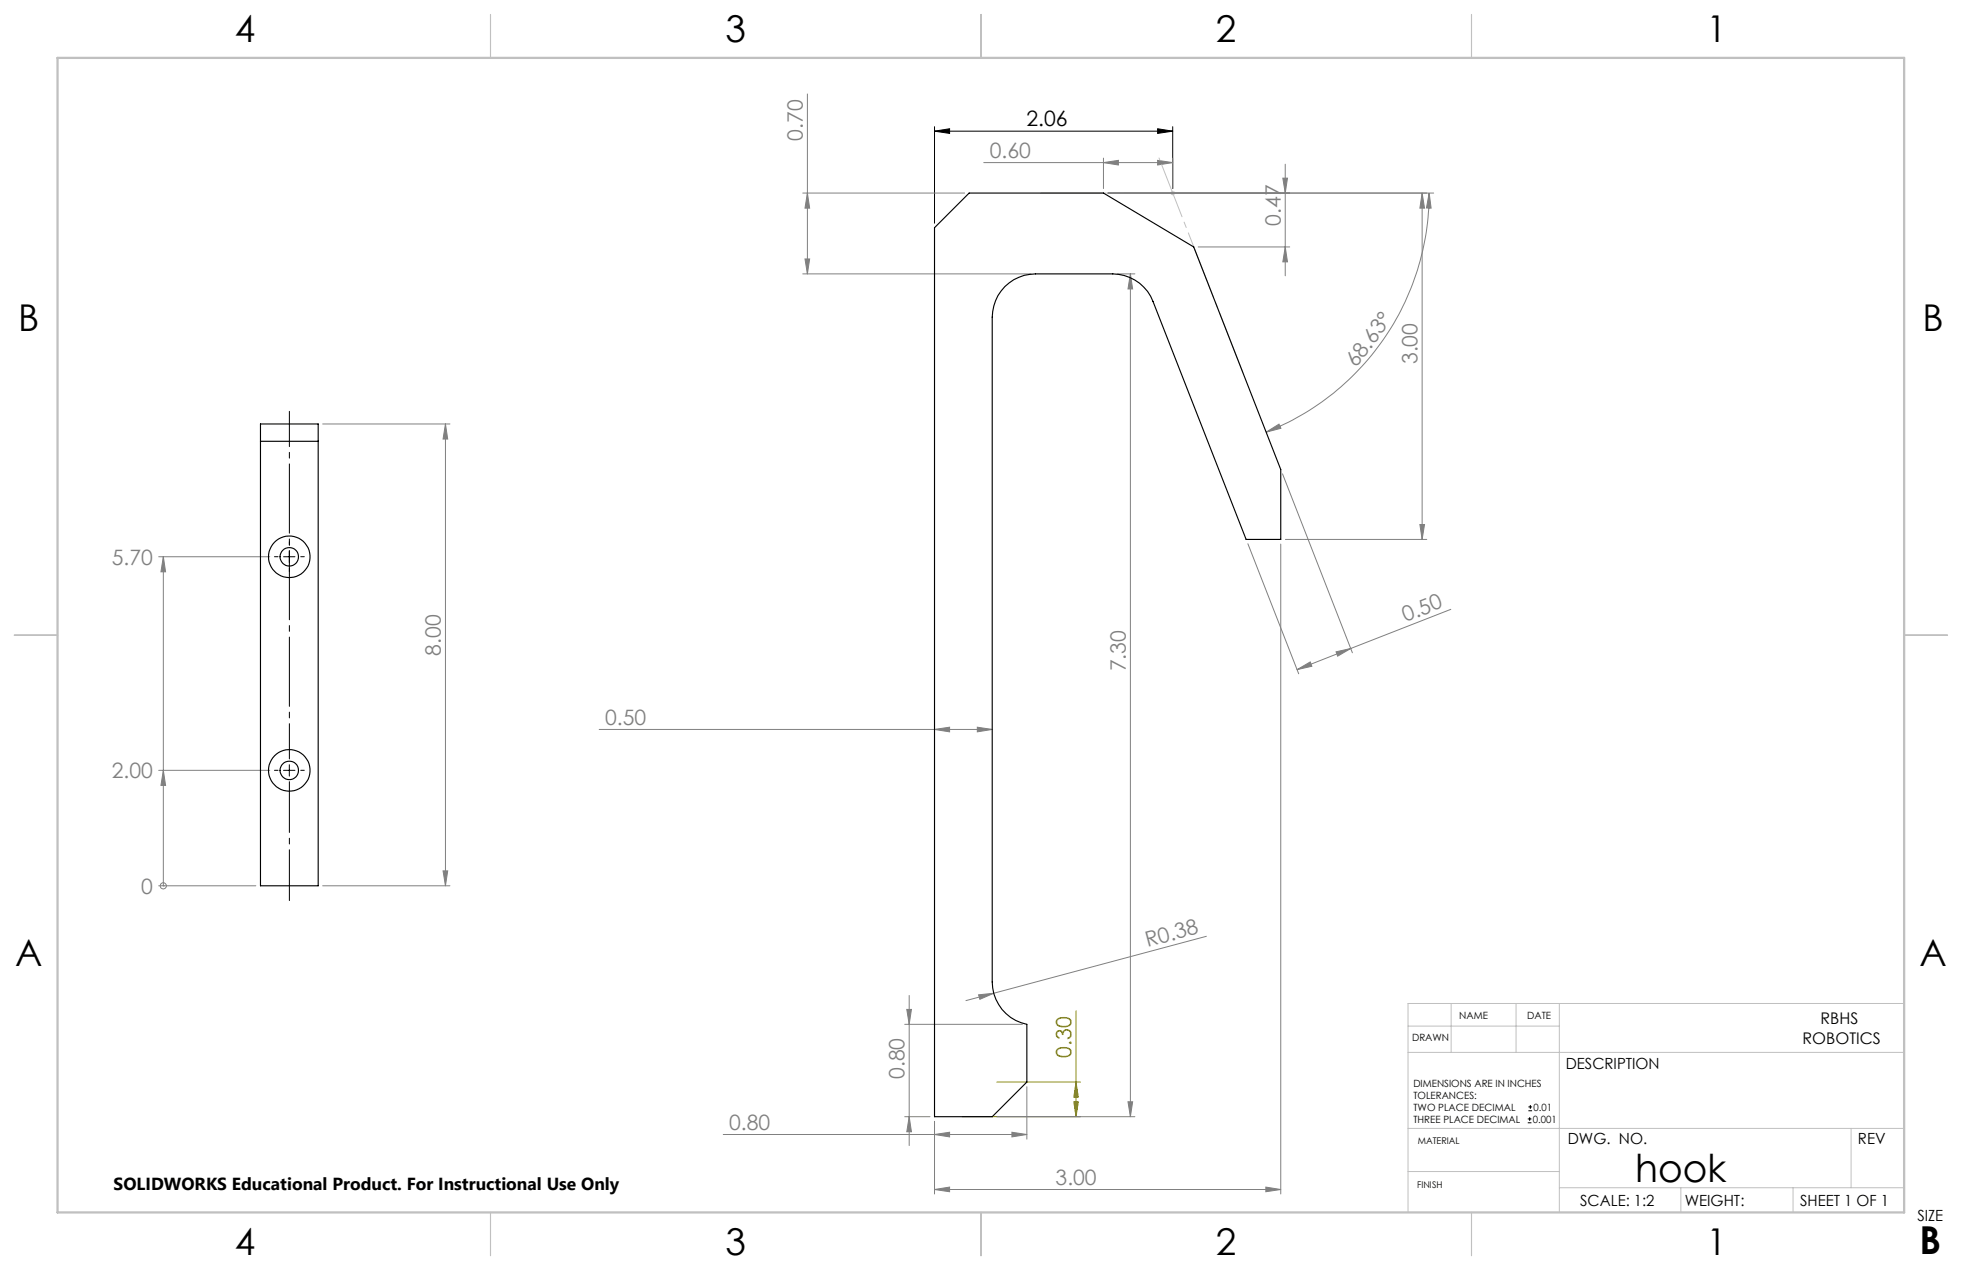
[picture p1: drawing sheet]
<svg xmlns="http://www.w3.org/2000/svg" width="432mm" height="279mm" viewBox="0 0 432 279" stroke-linecap="round" stroke-linejoin="round" font-family="sans-serif">
<g fill="none" stroke="#000" stroke-width=".22">
<path d="M205.7 28.9l3.3-.6v1.1zM205.7 27.9v21.2M205.7 28.9h52.4M254.8 28.3l3.3 .6-3.3 .5zM258.1 27.9v13.6M62.4 122.5h2.5M63.7 121.2v2.6M62.4 169.5h2.5M63.7 168.2v2.5M336.2 247h.8M336.2 246.2h.8M336.4 244.4h.8"/>
<path d="M336.4 243.5h.8M336.7 245.8v.8M336.8 243.1v.8"/>
</g>
<g fill="none" stroke="#808080" stroke-width=".22">
<path d="M177.7 20.7v39.6M216.5 35.8h41.6M242.9 35.8l3.2-.5v1zM242.9 34.8v6.7M254.8 35.3l3.3 .5-3.3 .5zM258.1 34.8v6.7M282.3 39.2h1.1l-.5 3.3zM282.9 36.1v24.6M176.7 42.5h35.6M177.2 57h1l-.5 3.3zM177.7 42.5l.5 3.3h-1zM243.8 42.5h71.7"/>
<path d="M263.7 54.3h20.1M282.9 54.3l.5 3.3h-1.1zM313 42.5l.5 3.3h-1zM313 42.5v76.2M314.5 42.5l.5 3.3h-1.1zM314.5 42.5a56.5 56.5 0 0 1-35.8 52.6M176.7 60.3h50.2M245.9 60.3h3.9M248.8 60.3v185.4M248.8 60.3l.5 3.3h-1.1zM71 93.3h28M98 93.3l.5 3.3h-1z"/>
<path d="M98 93.3v101.6M278.7 95.1l2.8-1.8 .4 .9zM274.6 119.6l11.2 28.6M281.9 119.7v143M282.3 104.2l15.3 39.4M282.9 118.7h31.1M312.5 115.4h1l-.5 3.3zM34.9 122.5h24.5M35.9 122.5l.5 3.3h-1zM35.9 122.5v72.4M319.3 134.1l-33.8 13.2M215.1 160l3.3 .5-3.3 .5z"/>
<path d="M285.5 147.3l2.9-1.7 .3 1zM294 143.4l3.3-.7-2.9 1.7zM34.9 169.5h24.5M35.9 169.5l.5 3.3h-1zM131.9 160.5h86.5M205.7 160.5l3.3-.5v1zM34.9 194.9h21.4M35.9 194.9h.1M71 194.9h28M97.5 191.6h1l-.5 3.3zM200.1 219v33M215.4 218.9l3.3-.4-3 1.4z"/>
<path d="M218.7 218.5l-6.1 1.6M265.5 206l-46.8 12.5M199.1 225.4h25.9M199.6 222.1h1l-.5 3.3zM226 239.1v11.5M159.2 249.6h66.8M199.1 245.7h5.6M200.1 245.7l.5 3.3h-1zM205.7 249.6l3.3-.5v1zM205.7 246.7v16M219.4 245.7h30.4M222.7 249.1l3.3 .5-3.3 .5z"/>
<path d="M248.2 242.4h1.1l-.5 3.3zM205.7 261.7l3.3-.5v1zM205.7 261.7h76.2M278.6 261.2l3.3 .5-3.3 .5z"/>
<circle cx="35.9" cy="194.9" r=".68"/>
</g>
<g fill="none" stroke="#c0c0c0" stroke-width=".22">
<path d="M257.6 42.5h1M257.7 42.1l.7 .7M258.1 42v1M258.4 42.1l-.7 .7M309.9 231.5h109.2M309.9 225.7h33.3M319.4 220.8v10.7M333.7 220.8v10.7M343.2 220.8v45.9M419.1 220.8h-109.2v45.9M309.9 248.2h109.2M309.9 257.7h33.3"/>
<path d="M407.4 248.2v13.1M343.2 261.3h75.9M369.9 261.3v5.4M394.6 261.3v5.4"/>
</g>
<path d="M219.4 238.1h18.4M236.8 238.1l.5 3.3h-1zM236.8 222.4v23.3M211.8 245.7h26M236.3 242.4h1l-.5 3.3z" fill="none" stroke="#808000" stroke-width=".22"/>
<path d="M63.7 120v-.8M61.2 122.5h-.8M63.7 125v.8M66.2 122.5h.8M61.2 169.5h-.8M66.2 169.5h.8" fill="none" stroke="#000" stroke-width=".22" stroke-dasharray="15.2 1.3 1.3 1.3"/>
<path d="M63.7 167v-76.5" fill="none" stroke="#000" stroke-width=".22" stroke-dasharray="15.2 1.3 1.3 1.3" stroke-dashoffset="7.5"/>
<path d="M63.7 172v26.1" fill="none" stroke="#000" stroke-width=".22" stroke-dasharray="15.2 1.3 1.3 1.3" stroke-dashoffset="4.1"/>
<path d="M273.5 81.9l-18.4-47.2" fill="none" stroke="#c0c0c0" stroke-width=".22" stroke-dasharray="15.2 1.3 1.3 1.3" stroke-dashoffset="1.3"/>
<path d="M229.1 42.5h33.1" fill="none" stroke="#c0c0c0" stroke-width=".22" stroke-dasharray="15.2 1.3 1.3 1.3" stroke-dashoffset=".6"/>
<path d="M108 3.2v9.5M215.9 3.2v9.5M323.8 3.2v9.5M3.1 139.7h9.6M419.1 139.7h9.5M108 266.7v9.6M215.9 266.7v9.6M323.8 266.7v9.6" fill="none" stroke="#c0c0c0" stroke-width=".25"/>
<path d="M12.7 12.7h406.4v254h-406.4z" fill="none" stroke="#c0c0c0" stroke-width=".5"/>
<path d="M254.8 28.3l3.3 .6-3.3 .5zM205.7 28.9l3.3-.6v1.1z" fill="#000"/>
<path d="M35.9 169.5l.5 3.3h-1zM35.9 122.5l.5 3.3h-1zM242.9 35.8l3.2-.5v1zM254.8 35.3l3.3 .5-3.3 .5z" fill="#808080"/>
<path d="M236.8 238.1l.5 3.3h-1zM236.3 242.4h1l-.5 3.3z" fill="#808000"/>
<g fill="#808080">
<path d="M215.4 218.9l3.3-.4-3 1.4z"/>
<path d="M215.1 160l3.3 .5-3.3 .5zM205.7 160.5l3.3-.5v1zM278.6 261.2l3.3 .5-3.3 .5zM205.7 261.7l3.3-.5v1zM222.7 249.1l3.3 .5-3.3 .5zM205.7 249.6l3.3-.5v1z"/>
<path d="M285.5 147.3l2.9-1.7 .3 1zM294 143.4l3.3-.7-2.9 1.7z"/>
<path d="M278.7 95.1l2.8-1.8 .4 .9zM314.5 42.5l.5 3.3h-1.1z"/>
<path d="M97.5 191.6h1l-.5 3.3zM98 93.3l.5 3.3h-1zM177.2 57h1l-.5 3.3zM177.7 42.5l.5 3.3h-1zM312.5 115.4h1l-.5 3.3zM313 42.5l.5 3.3h-1zM282.9 54.3l.5 3.3h-1.1zM282.3 39.2h1.1l-.5 3.3z"/>
<path d="M199.6 222.1h1l-.5 3.3zM200.1 245.7l.5 3.3h-1z"/>
<path d="M248.8 60.3l.5 3.3h-1.1zM248.2 242.4h1.1l-.5 3.3z"/>
</g>
<g fill="none" stroke="#000" stroke-width=".25">
<path d="M205.7 50.1l7.6-7.6h29.6l19.8 11.8 19.2 49v15.4h-7.7l-20.4-52.4a9.5 9.5 0 0 0-8.9-6h-17a9.5 9.5 0 0 0-9.5 9.5v146.2a9.5 9.5 0 0 0 7.6 9.4v12.7l-7.6 7.6h-12.7zM57.3 93.3h12.7v101.6h-12.7zM57.3 97.1h12.7"/>
<circle cx="63.7" cy="122.5" r="4.6"/>
<circle cx="63.7" cy="122.5" r="2.05"/>
<circle cx="63.7" cy="169.5" r="4.6"/>
<circle cx="63.7" cy="169.5" r="2.05"/>
</g>
<g font-size="8.5">
<text x="359.9" y="260">hook</text>
<text x="422.4" y="275.9">B</text>
</g>
<g font-size="8.1">
<text x="51.7" y="9.3">4</text>
<text x="159.7" y="9.3">3</text>
<text x="267.6" y="9.3">2</text>
<text x="375.6" y="9.3">1</text>
<text x="4" y="72.8">B</text>
<text x="423.1" y="72.8">B</text>
<text x="3.3" y="212.5">A</text>
<text x="422.4" y="212.5">A</text>
<text x="51.7" y="276">4</text>
<text x="159.7" y="276">3</text>
<text x="267.6" y="276">2</text>
<text x="375.6" y="276">1</text>
</g>
<text font-size="4.7" x="225.9" y="27.8">2.06</text>
<g font-size="4.7" fill="#808080">
<text x="176.7" y="31" transform="rotate(-90 176.7 31)">0.70</text>
<text x="217.8" y="34.8">0.60</text>
<text x="281.9" y="49.7" transform="rotate(-90 281.9 49.7)">0.47</text>
<text x="298.5" y="81" transform="rotate(-53 298.5 81)">68.63°</text>
<text x="312" y="80.1" transform="rotate(-90 312 80.1)">3.00</text>
<text x="24.6" y="124.2">5.70</text>
<text x="309.3" y="136.9" transform="rotate(-21 309.3 136.9)">0.50</text>
<text x="97" y="144.3" transform="rotate(-90 97 144.3)">8.00</text>
<text x="247.8" y="147.7" transform="rotate(-90 247.8 147.7)">7.30</text>
<text x="133.2" y="159.5">0.50</text>
<text x="24.6" y="171.2">2.00</text>
<text x="31.1" y="196.6">0</text>
<text x="252.5" y="208.4" transform="rotate(-15 252.5 208.4)">R0.38</text>
<text x="199.1" y="237.4" transform="rotate(-90 199.1 237.4)">0.80</text>
<text x="160.5" y="248.6">0.80</text>
<text x="232.3" y="260.7">3.00</text>
</g>
<text font-size="4.7" fill="#808000" x="235.8" y="232.7" transform="rotate(-90 235.8 232.7)">0.30</text>
<text font-size="3.8" x="25" y="261.9">SOLIDWORKS Educational Product. For Instructional Use Only</text>
<g font-size="3.5">
<text x="400.7" y="225.2">RBHS</text>
<text x="396.7" y="229.7">ROBOTICS</text>
</g>
<g font-size="3.4">
<text x="344.6" y="235.3">DESCRIPTION</text>
<text x="345" y="251.6">DWG. NO.</text>
<text x="408.9" y="251.7">REV</text>
<text x="347.8" y="265.3">SCALE: 1:2</text>
<text x="370.8" y="265.3">WEIGHT:</text>
<text x="396.2" y="265.3">SHEET 1 OF 1</text>
<text x="422" y="268.7">SIZE</text>
</g>
<g font-size="2.2">
<text x="321.2" y="224.2">NAME</text>
<text x="336.1" y="224.2">DATE</text>
<text x="310.8" y="229">DRAWN</text>
<text x="311.1" y="239">DIMENSIONS ARE IN INCHES</text>
<text x="311.1" y="241.7">TOLERANCES:</text>
<text x="311.1" y="244.3">TWO PLACE DECIMAL</text>
<text x="337.5" y="244.3">0.01</text>
<text x="311.1" y="247">THREE PLACE DECIMAL</text>
<text x="337.4" y="247">0.001</text>
</g>
<g font-size="2">
<text x="312" y="251.6">MATERIAL</text>
<text x="311.9" y="261.3">FINISH</text>
</g>
</svg>
